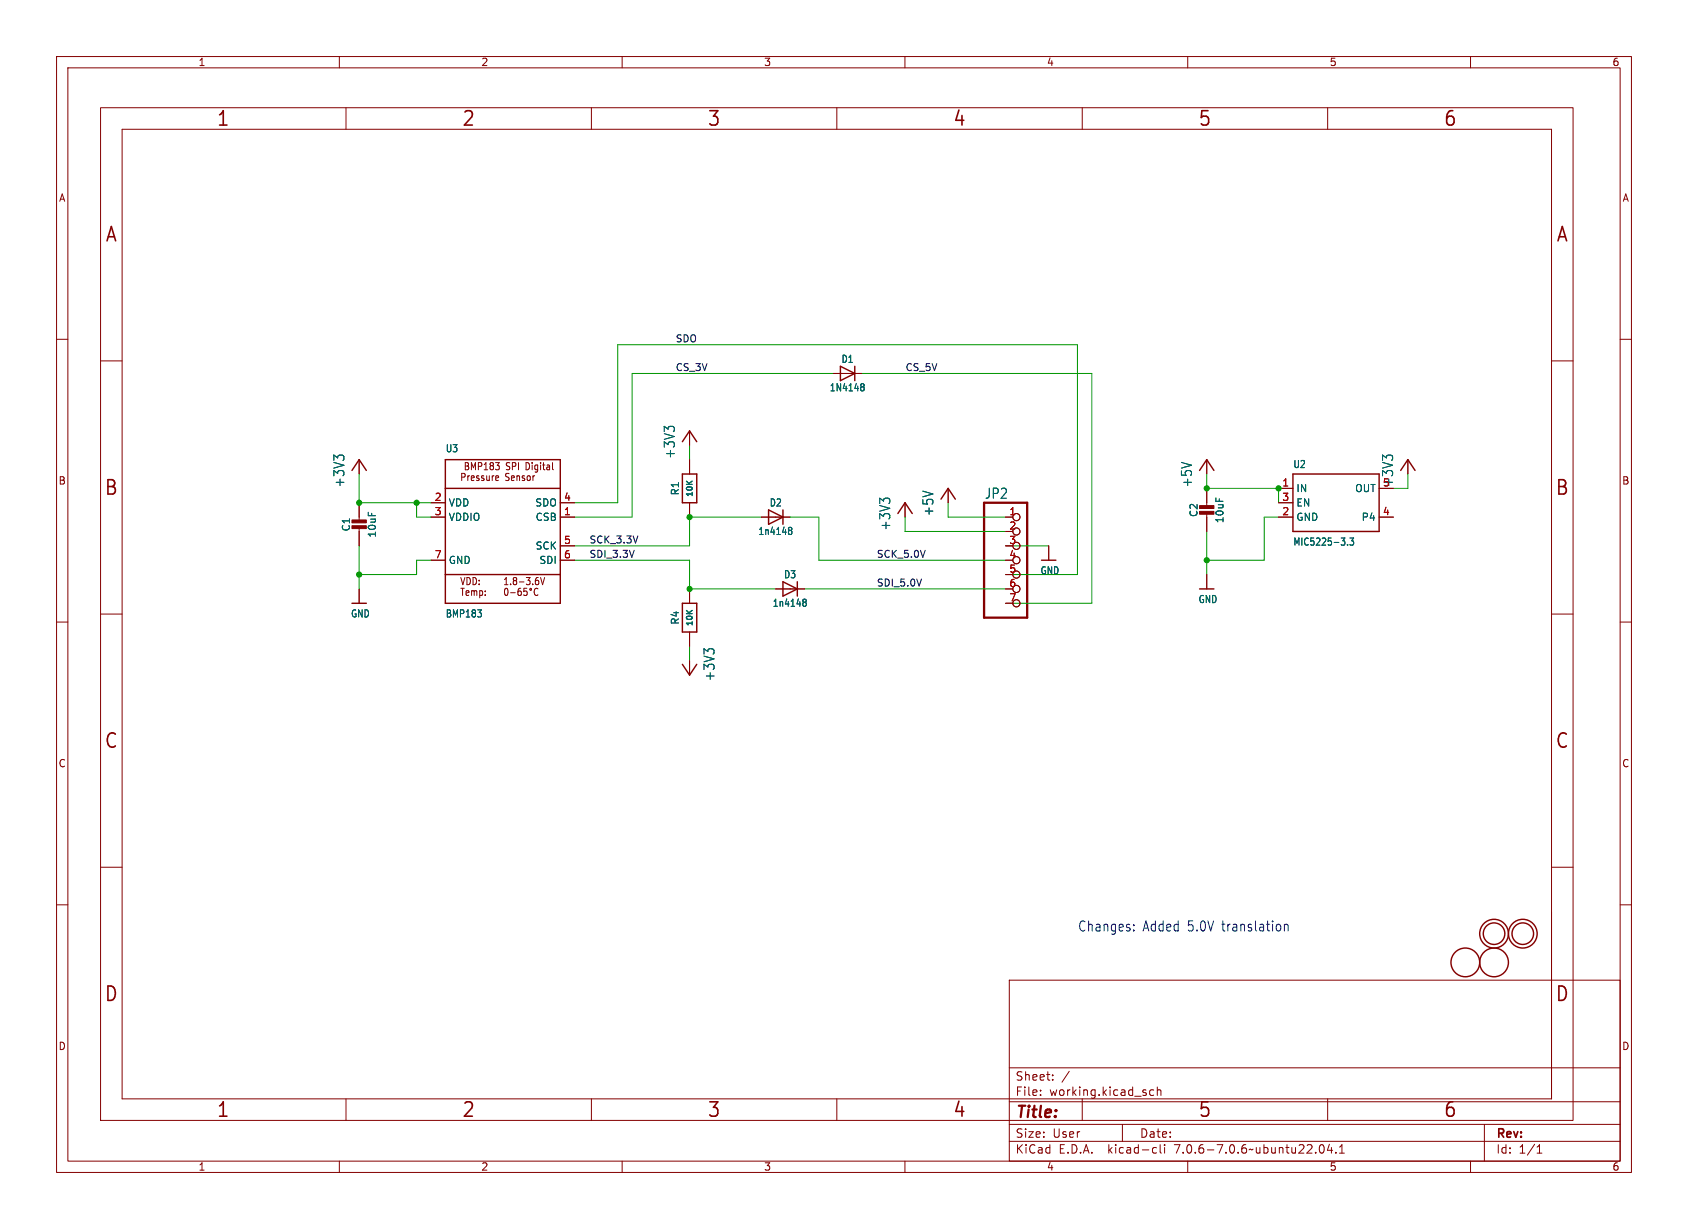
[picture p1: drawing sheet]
(kicad_sch (version 20230121) (generator eeschema)

 (paper "User" 298.45 217.322)

 (lib_symbols
  (symbol "working-eagle-import:+3V3" (power) (in_bom yes) (on_board yes)
   (property "Reference" "#+3V3" (at 0 0 0) (effects (font (size 1.27 1.27)) hide))
   (property "Value" "+3V3" (at -2.54 -5.08 90) (effects (font (size 1.778 1.5113)) (justify left bottom)))
   (property "Footprint" "" (at 0 0 0) (effects (font (size 1.27 1.27)) hide))
   (property "Datasheet" "" (at 0 0 0) (effects (font (size 1.27 1.27)) hide))
   (property "ki_locked" "" (at 0 0 0) (effects (font (size 1.27 1.27))))
   (symbol "+3V3_1_0"
    (polyline (pts (xy 0 0) (xy -1.27 -1.905)) (stroke (width 0.254) (type solid)) (fill (type none)))
    (polyline (pts (xy 1.27 -1.905) (xy 0 0)) (stroke (width 0.254) (type solid)) (fill (type none)))
    (pin power_in line (at 0 -2.54 90) (length 2.54) (name "+3V3" (effects (font (size 0 0)))) (number "1" (effects (font (size 0 0)))))))
  (symbol "working-eagle-import:+5V" (power) (in_bom yes) (on_board yes)
   (property "Reference" "#P+" (at 0 0 0) (effects (font (size 1.27 1.27)) hide))
   (property "Value" "+5V" (at -2.54 -5.08 90) (effects (font (size 1.778 1.5113)) (justify left bottom)))
   (property "Footprint" "" (at 0 0 0) (effects (font (size 1.27 1.27)) hide))
   (property "Datasheet" "" (at 0 0 0) (effects (font (size 1.27 1.27)) hide))
   (property "ki_locked" "" (at 0 0 0) (effects (font (size 1.27 1.27))))
   (symbol "+5V_1_0"
    (polyline (pts (xy 0 0) (xy -1.27 -1.905)) (stroke (width 0.254) (type solid)) (fill (type none)))
    (polyline (pts (xy 1.27 -1.905) (xy 0 0)) (stroke (width 0.254) (type solid)) (fill (type none)))
    (pin power_in line (at 0 -2.54 90) (length 2.54) (name "+5V" (effects (font (size 0 0)))) (number "1" (effects (font (size 0 0)))))))
  (symbol "working-eagle-import:BMP183" (in_bom yes) (on_board yes)
   (property "Reference" "IC" (at -10.16 13.97 0) (effects (font (size 1.27 1.0795)) (justify left bottom)))
   (property "Value" "" (at -10.16 -15.24 0) (effects (font (size 1.27 1.0795)) (justify left bottom)))
   (property "Footprint" "working:BMP18X_EXTENDED" (at 0 0 0) (effects (font (size 1.27 1.27)) hide))
   (property "Datasheet" "" (at 0 0 0) (effects (font (size 1.27 1.27)) hide))
   (property "ki_locked" "" (at 0 0 0) (effects (font (size 1.27 1.27))))
   (symbol "BMP183_1_0"
    (polyline (pts (xy -10.16 -7.62) (xy -10.16 -12.7)) (stroke (width 0.254) (type solid)) (fill (type none)))
    (polyline (pts (xy -10.16 -7.62) (xy -10.16 7.62)) (stroke (width 0.254) (type solid)) (fill (type none)))
    (polyline (pts (xy -10.16 7.62) (xy 10.16 7.62)) (stroke (width 0.254) (type solid)) (fill (type none)))
    (polyline (pts (xy -10.16 12.7) (xy -10.16 7.62)) (stroke (width 0.254) (type solid)) (fill (type none)))
    (polyline (pts (xy -10.16 12.7) (xy 10.16 12.7)) (stroke (width 0.254) (type solid)) (fill (type none)))
    (polyline (pts (xy 10.16 -12.7) (xy -10.16 -12.7)) (stroke (width 0.254) (type solid)) (fill (type none)))
    (polyline (pts (xy 10.16 -7.62) (xy -10.16 -7.62)) (stroke (width 0.254) (type solid)) (fill (type none)))
    (polyline (pts (xy 10.16 -7.62) (xy 10.16 -12.7)) (stroke (width 0.254) (type solid)) (fill (type none)))
    (polyline (pts (xy 10.16 7.62) (xy 10.16 -7.62)) (stroke (width 0.254) (type solid)) (fill (type none)))
    (polyline (pts (xy 10.16 12.7) (xy 10.16 7.62)) (stroke (width 0.254) (type solid)) (fill (type none)))
    (text "0-65°C" (at 0 -11.43 0) (effects (font (size 1.27 1.0795)) (justify left bottom)))
    (text "1.8-3.6V" (at 0 -9.525 0) (effects (font (size 1.27 1.0795)) (justify left bottom)))
    (text "BMP183 SPI Digital" (at -6.985 10.795 0) (effects (font (size 1.27 1.0795)) (justify left bottom)))
    (text "Pressure Sensor" (at -7.62 8.89 0) (effects (font (size 1.27 1.0795)) (justify left bottom)))
    (text "Temp:" (at -7.62 -11.43 0) (effects (font (size 1.27 1.0795)) (justify left bottom)))
    (text "VDD:" (at -7.62 -9.525 0) (effects (font (size 1.27 1.0795)) (justify left bottom)))
    (pin input line (at 12.7 2.54 180) (length 2.54) (name "CSB" (effects (font (size 1.27 1.27)))) (number "1" (effects (font (size 1.27 1.27)))))
    (pin power_in line (at -12.7 5.08 0) (length 2.54) (name "VDD" (effects (font (size 1.27 1.27)))) (number "2" (effects (font (size 1.27 1.27)))))
    (pin power_in line (at -12.7 2.54 0) (length 2.54) (name "VDDIO" (effects (font (size 1.27 1.27)))) (number "3" (effects (font (size 1.27 1.27)))))
    (pin output line (at 12.7 5.08 180) (length 2.54) (name "SDO" (effects (font (size 1.27 1.27)))) (number "4" (effects (font (size 1.27 1.27)))))
    (pin input line (at 12.7 -2.54 180) (length 2.54) (name "SCK" (effects (font (size 1.27 1.27)))) (number "5" (effects (font (size 1.27 1.27)))))
    (pin input line (at 12.7 -5.08 180) (length 2.54) (name "SDI" (effects (font (size 1.27 1.27)))) (number "6" (effects (font (size 1.27 1.27)))))
    (pin power_in line (at -12.7 -5.08 0) (length 2.54) (name "GND" (effects (font (size 1.27 1.27)))) (number "7" (effects (font (size 1.27 1.27)))))))
  (symbol "working-eagle-import:CAP_CERAMIC0805-NOOUTLINE" (in_bom yes) (on_board yes)
   (property "Reference" "C" (at -2.29 1.25 90) (effects (font (size 1.27 1.27))))
   (property "Value" "" (at 2.3 1.25 90) (effects (font (size 1.27 1.27))))
   (property "Footprint" "working:0805-NO" (at 0 0 0) (effects (font (size 1.27 1.27)) hide))
   (property "Datasheet" "" (at 0 0 0) (effects (font (size 1.27 1.27)) hide))
   (property "ki_locked" "" (at 0 0 0) (effects (font (size 1.27 1.27))))
   (symbol "CAP_CERAMIC0805-NOOUTLINE_1_0"
    (rectangle (start -1.27 0.508) (end 1.27 1.016) (stroke (width 0) (type default)) (fill (type outline)))
    (rectangle (start -1.27 1.524) (end 1.27 2.032) (stroke (width 0) (type default)) (fill (type outline)))
    (polyline (pts (xy 0 0.762) (xy 0 0)) (stroke (width 0.1524) (type solid)) (fill (type none)))
    (polyline (pts (xy 0 2.54) (xy 0 1.778)) (stroke (width 0.1524) (type solid)) (fill (type none)))
    (pin passive line (at 0 5.08 270) (length 2.54) (name "1" (effects (font (size 0 0)))) (number "1" (effects (font (size 0 0)))))
    (pin passive line (at 0 -2.54 90) (length 2.54) (name "2" (effects (font (size 0 0)))) (number "2" (effects (font (size 0 0)))))))
  (symbol "working-eagle-import:DIODESOD-323" (in_bom yes) (on_board yes)
   (property "Reference" "D" (at 0 2.54 0) (effects (font (size 1.27 1.0795))))
   (property "Value" "" (at 0 -2.5 0) (effects (font (size 1.27 1.0795))))
   (property "Footprint" "working:SOD-323" (at 0 0 0) (effects (font (size 1.27 1.27)) hide))
   (property "Datasheet" "" (at 0 0 0) (effects (font (size 1.27 1.27)) hide))
   (property "ki_locked" "" (at 0 0 0) (effects (font (size 1.27 1.27))))
   (symbol "DIODESOD-323_1_0"
    (polyline (pts (xy -1.27 -1.27) (xy 1.27 0)) (stroke (width 0.254) (type solid)) (fill (type none)))
    (polyline (pts (xy -1.27 1.27) (xy -1.27 -1.27)) (stroke (width 0.254) (type solid)) (fill (type none)))
    (polyline (pts (xy 1.27 0) (xy -1.27 1.27)) (stroke (width 0.254) (type solid)) (fill (type none)))
    (polyline (pts (xy 1.27 0) (xy 1.27 -1.27)) (stroke (width 0.254) (type solid)) (fill (type none)))
    (polyline (pts (xy 1.27 1.27) (xy 1.27 0)) (stroke (width 0.254) (type solid)) (fill (type none)))
    (pin passive line (at -2.54 0 0) (length 2.54) (name "A" (effects (font (size 0 0)))) (number "A" (effects (font (size 0 0)))))
    (pin passive line (at 2.54 0 180) (length 2.54) (name "C" (effects (font (size 0 0)))) (number "C" (effects (font (size 0 0)))))))
  (symbol "working-eagle-import:FIDUCIAL" (in_bom yes) (on_board yes)
   (property "Reference" "" (at 0 0 0) (effects (font (size 1.27 1.27)) hide))
   (property "Value" "" (at 0 0 0) (effects (font (size 1.27 1.27)) hide))
   (property "Footprint" "working:FIDUCIAL_1MM" (at 0 0 0) (effects (font (size 1.27 1.27)) hide))
   (property "Datasheet" "" (at 0 0 0) (effects (font (size 1.27 1.27)) hide))
   (property "ki_locked" "" (at 0 0 0) (effects (font (size 1.27 1.27))))
   (symbol "FIDUCIAL_1_0"
    (circle (center 0 0) (radius 2.54) (stroke (width 0.254) (type solid)) (fill (type none)))))
  (symbol "working-eagle-import:FRAME_A4" (in_bom yes) (on_board yes)
   (property "Reference" "#FRAME" (at 0 0 0) (effects (font (size 1.27 1.27)) hide))
   (property "Value" "" (at 0 0 0) (effects (font (size 1.27 1.27)) hide))
   (property "Footprint" "" (at 0 0 0) (effects (font (size 1.27 1.27)) hide))
   (property "Datasheet" "" (at 0 0 0) (effects (font (size 1.27 1.27)) hide))
   (property "ki_locked" "" (at 0 0 0) (effects (font (size 1.27 1.27))))
   (symbol "FRAME_A4_1_0"
    (polyline (pts (xy 0 44.7675) (xy 3.81 44.7675)) (stroke (width 0) (type default)) (fill (type none)))
    (polyline (pts (xy 0 89.535) (xy 3.81 89.535)) (stroke (width 0) (type default)) (fill (type none)))
    (polyline (pts (xy 0 134.3025) (xy 3.81 134.3025)) (stroke (width 0) (type default)) (fill (type none)))
    (polyline (pts (xy 3.81 3.81) (xy 3.81 175.26)) (stroke (width 0) (type default)) (fill (type none)))
    (polyline (pts (xy 43.3917 0) (xy 43.3917 3.81)) (stroke (width 0) (type default)) (fill (type none)))
    (polyline (pts (xy 43.3917 175.26) (xy 43.3917 179.07)) (stroke (width 0) (type default)) (fill (type none)))
    (polyline (pts (xy 86.7833 0) (xy 86.7833 3.81)) (stroke (width 0) (type default)) (fill (type none)))
    (polyline (pts (xy 86.7833 175.26) (xy 86.7833 179.07)) (stroke (width 0) (type default)) (fill (type none)))
    (polyline (pts (xy 130.175 0) (xy 130.175 3.81)) (stroke (width 0) (type default)) (fill (type none)))
    (polyline (pts (xy 130.175 175.26) (xy 130.175 179.07)) (stroke (width 0) (type default)) (fill (type none)))
    (polyline (pts (xy 173.5667 0) (xy 173.5667 3.81)) (stroke (width 0) (type default)) (fill (type none)))
    (polyline (pts (xy 173.5667 175.26) (xy 173.5667 179.07)) (stroke (width 0) (type default)) (fill (type none)))
    (polyline (pts (xy 216.9583 0) (xy 216.9583 3.81)) (stroke (width 0) (type default)) (fill (type none)))
    (polyline (pts (xy 216.9583 175.26) (xy 216.9583 179.07)) (stroke (width 0) (type default)) (fill (type none)))
    (polyline (pts (xy 256.54 3.81) (xy 3.81 3.81)) (stroke (width 0) (type default)) (fill (type none)))
    (polyline (pts (xy 256.54 3.81) (xy 256.54 8.89)) (stroke (width 0.1016) (type solid)) (fill (type none)))
    (polyline (pts (xy 256.54 3.81) (xy 256.54 175.26)) (stroke (width 0) (type default)) (fill (type none)))
    (polyline (pts (xy 256.54 8.89) (xy 256.54 13.97)) (stroke (width 0.1016) (type solid)) (fill (type none)))
    (polyline (pts (xy 256.54 13.97) (xy 256.54 19.05)) (stroke (width 0.1016) (type solid)) (fill (type none)))
    (polyline (pts (xy 256.54 19.05) (xy 256.54 36.83)) (stroke (width 0.1016) (type solid)) (fill (type none)))
    (polyline (pts (xy 256.54 44.7675) (xy 260.35 44.7675)) (stroke (width 0) (type default)) (fill (type none)))
    (polyline (pts (xy 256.54 89.535) (xy 260.35 89.535)) (stroke (width 0) (type default)) (fill (type none)))
    (polyline (pts (xy 256.54 134.3025) (xy 260.35 134.3025)) (stroke (width 0) (type default)) (fill (type none)))
    (polyline (pts (xy 256.54 175.26) (xy 3.81 175.26)) (stroke (width 0) (type default)) (fill (type none)))
    (polyline (pts (xy 0 0) (xy 260.35 0) (xy 260.35 179.07) (xy 0 179.07) (xy 0 0)) (stroke (width 0) (type default)) (fill (type none)))
    (text "1" (at 21.6958 1.905 0) (effects (font (size 2.54 2.286))))
    (text "1" (at 21.6958 177.165 0) (effects (font (size 2.54 2.286))))
    (text "2" (at 65.0875 1.905 0) (effects (font (size 2.54 2.286))))
    (text "2" (at 65.0875 177.165 0) (effects (font (size 2.54 2.286))))
    (text "3" (at 108.4792 1.905 0) (effects (font (size 2.54 2.286))))
    (text "3" (at 108.4792 177.165 0) (effects (font (size 2.54 2.286))))
    (text "4" (at 151.8708 1.905 0) (effects (font (size 2.54 2.286))))
    (text "4" (at 151.8708 177.165 0) (effects (font (size 2.54 2.286))))
    (text "5" (at 195.2625 1.905 0) (effects (font (size 2.54 2.286))))
    (text "5" (at 195.2625 177.165 0) (effects (font (size 2.54 2.286))))
    (text "6" (at 238.6542 1.905 0) (effects (font (size 2.54 2.286))))
    (text "6" (at 238.6542 177.165 0) (effects (font (size 2.54 2.286))))
    (text "A" (at 1.905 156.6863 0) (effects (font (size 2.54 2.286))))
    (text "A" (at 258.445 156.6863 0) (effects (font (size 2.54 2.286))))
    (text "B" (at 1.905 111.9188 0) (effects (font (size 2.54 2.286))))
    (text "B" (at 258.445 111.9188 0) (effects (font (size 2.54 2.286))))
    (text "C" (at 1.905 67.1513 0) (effects (font (size 2.54 2.286))))
    (text "C" (at 258.445 67.1513 0) (effects (font (size 2.54 2.286))))
    (text "D" (at 1.905 22.3838 0) (effects (font (size 2.54 2.286))))
    (text "D" (at 258.445 22.3838 0) (effects (font (size 2.54 2.286)))))
   (symbol "FRAME_A4_2_0"
    (polyline (pts (xy 1.27 -6.35) (xy 1.27 0)) (stroke (width 0.1016) (type solid)) (fill (type none)))
    (polyline (pts (xy 1.27 0) (xy 82.55 0)) (stroke (width 0.1016) (type solid)) (fill (type none)))
    (polyline (pts (xy 82.55 -6.35) (xy 1.27 -6.35)) (stroke (width 0.1016) (type solid)) (fill (type none)))
    (polyline (pts (xy 82.55 0) (xy 82.55 -6.35)) (stroke (width 0.1016) (type solid)) (fill (type none)))
    (text "PART OR WHOLE IS STRICTLY PROHIBITED WITHOUT WRITTEN PERMISSION!" (at 3.81 -5.08 0) (effects (font (size 1.27 1.0795)) (justify left bottom)))
    (text "PROPRIETARY" (at 3.81 -10.16 0) (effects (font (size 2.54 2.159) (thickness 0.4318) bold) (justify left bottom)))
    (text "THIS DRAWING CONTAINS CONFIDENTIAL INFORMATION. ANY REPRODUCTION IN" (at 3.81 -2.794 0) (effects (font (size 1.27 1.0795)) (justify left bottom))))
   (symbol "FRAME_A4_3_0"
    (polyline (pts (xy 0 1.27) (xy 20.32 1.27)) (stroke (width 0.6096) (type solid)) (fill (type none)))
    (polyline (pts (xy 0 10.16) (xy 0 1.27)) (stroke (width 0.6096) (type solid)) (fill (type none)))
    (polyline (pts (xy 0 10.16) (xy 20.32 10.16)) (stroke (width 0.3048) (type solid)) (fill (type none)))
    (polyline (pts (xy 0 19.05) (xy 0 10.16)) (stroke (width 0.6096) (type solid)) (fill (type none)))
    (polyline (pts (xy 0 19.05) (xy 20.32 19.05)) (stroke (width 0.3048) (type solid)) (fill (type none)))
    (polyline (pts (xy 0 27.94) (xy 0 19.05)) (stroke (width 0.6096) (type solid)) (fill (type none)))
    (polyline (pts (xy 0 27.94) (xy 20.32 27.94)) (stroke (width 0.3048) (type solid)) (fill (type none)))
    (polyline (pts (xy 0 34.29) (xy 0 27.94)) (stroke (width 0.6096) (type solid)) (fill (type none)))
    (polyline (pts (xy 20.32 1.27) (xy 20.32 6.35)) (stroke (width 0.3048) (type solid)) (fill (type none)))
    (polyline (pts (xy 20.32 1.27) (xy 95.885 1.27)) (stroke (width 0.6096) (type solid)) (fill (type none)))
    (polyline (pts (xy 20.32 6.35) (xy 20.32 10.16)) (stroke (width 0.3048) (type solid)) (fill (type none)))
    (polyline (pts (xy 20.32 6.35) (xy 88.9 6.35)) (stroke (width 0.3048) (type solid)) (fill (type none)))
    (polyline (pts (xy 20.32 10.16) (xy 20.32 19.05)) (stroke (width 0.3048) (type solid)) (fill (type none)))
    (polyline (pts (xy 20.32 16.51) (xy 20.32 19.05)) (stroke (width 0.3048) (type solid)) (fill (type none)))
    (polyline (pts (xy 20.32 19.05) (xy 20.32 27.94)) (stroke (width 0.3048) (type solid)) (fill (type none)))
    (polyline (pts (xy 20.32 27.94) (xy 20.32 34.29)) (stroke (width 0.3048) (type solid)) (fill (type none)))
    (polyline (pts (xy 20.32 27.94) (xy 65.0875 27.94)) (stroke (width 0.3048) (type solid)) (fill (type none)))
    (polyline (pts (xy 20.32 34.29) (xy 0 34.29)) (stroke (width 0.6096) (type solid)) (fill (type none)))
    (polyline (pts (xy 65.0875 27.94) (xy 106.045 27.94)) (stroke (width 0.3048) (type solid)) (fill (type none)))
    (polyline (pts (xy 65.0875 34.29) (xy 20.32 34.29)) (stroke (width 0.6096) (type solid)) (fill (type none)))
    (polyline (pts (xy 88.9 6.35) (xy 95.885 6.35)) (stroke (width 0.3048) (type solid)) (fill (type none)))
    (polyline (pts (xy 88.9 16.51) (xy 20.32 16.51)) (stroke (width 0.3048) (type solid)) (fill (type none)))
    (polyline (pts (xy 88.9 16.51) (xy 88.9 6.35)) (stroke (width 0.3048) (type solid)) (fill (type none)))
    (polyline (pts (xy 95.885 1.27) (xy 121.92 1.27)) (stroke (width 0.6096) (type solid)) (fill (type none)))
    (polyline (pts (xy 95.885 6.35) (xy 95.885 1.27)) (stroke (width 0.3048) (type solid)) (fill (type none)))
    (polyline (pts (xy 95.885 6.35) (xy 121.92 6.35)) (stroke (width 0.3048) (type solid)) (fill (type none)))
    (polyline (pts (xy 101.6 13.0175) (xy 102.5525 13.0175)) (stroke (width 0.254) (type solid)) (fill (type none)))
    (polyline (pts (xy 106.045 27.94) (xy 106.045 34.29)) (stroke (width 0.3048) (type solid)) (fill (type none)))
    (polyline (pts (xy 106.045 27.94) (xy 110.49 27.94)) (stroke (width 0.3048) (type solid)) (fill (type none)))
    (polyline (pts (xy 106.045 34.29) (xy 65.0875 34.29)) (stroke (width 0.6096) (type solid)) (fill (type none)))
    (polyline (pts (xy 110.49 16.51) (xy 88.9 16.51)) (stroke (width 0.3048) (type solid)) (fill (type none)))
    (polyline (pts (xy 110.49 27.94) (xy 110.49 16.51)) (stroke (width 0.3048) (type solid)) (fill (type none)))
    (polyline (pts (xy 110.49 27.94) (xy 113.03 27.94)) (stroke (width 0.3048) (type solid)) (fill (type none)))
    (polyline (pts (xy 113.03 27.94) (xy 121.92 27.94)) (stroke (width 0.3048) (type solid)) (fill (type none)))
    (polyline (pts (xy 113.03 34.29) (xy 106.045 34.29)) (stroke (width 0.6096) (type solid)) (fill (type none)))
    (polyline (pts (xy 121.92 6.35) (xy 121.92 1.27)) (stroke (width 0.6096) (type solid)) (fill (type none)))
    (polyline (pts (xy 121.92 16.51) (xy 110.49 16.51)) (stroke (width 0.3048) (type solid)) (fill (type none)))
    (polyline (pts (xy 121.92 16.51) (xy 121.92 6.35)) (stroke (width 0.6096) (type solid)) (fill (type none)))
    (polyline (pts (xy 121.92 27.94) (xy 121.92 16.51)) (stroke (width 0.6096) (type solid)) (fill (type none)))
    (polyline (pts (xy 121.92 34.29) (xy 113.03 34.29)) (stroke (width 0.6096) (type solid)) (fill (type none)))
    (polyline (pts (xy 121.92 34.29) (xy 121.92 27.94)) (stroke (width 0.6096) (type solid)) (fill (type none)))
    (circle (center 109.5375 31.115) (radius 1.4199) (stroke (width 0.254) (type solid)) (fill (type none)))
    (text "${#}/${##}" (at 109.22 2.54 0) (effects (font (size 2.54 2.54)) (justify left bottom)))
    (text "${CHECKED}" (at 2.54 11.43 0) (effects (font (size 1.778 1.5113)) (justify left bottom)))
    (text "${COMPANY}" (at 23.6538 29.3687 0) (effects (font (size 3.175 2.6987) (thickness 0.5397) bold) (justify left bottom)))
    (text "${CURRENT_DATE}" (at 33.02 8.89 0) (effects (font (size 2.54 2.159)) (justify left bottom)))
    (text "${DATE}" (at 2.54 2.54 0) (effects (font (size 1.778 1.5113)) (justify left bottom)))
    (text "${DRAWN}" (at 2.54 20.32 0) (effects (font (size 1.778 1.5113)) (justify left bottom)))
    (text "${DRGNO}" (at 91.44 8.89 0) (effects (font (size 2.1844 1.8567)) (justify left bottom)))
    (text "${PROJECTNAME}" (at 33.3375 2.54 0) (effects (font (size 2.54 2.159)) (justify left bottom)))
    (text "${REV}" (at 114.3 18.415 0) (effects (font (size 3.81 3.2385)) (justify left bottom)))
    (text "2013" (at 112.7125 30.1625 0) (effects (font (size 1.778 1.5113)) (justify left bottom)))
    (text "C" (at 109.0612 30.48 0) (effects (font (size 1.27 1.0795)) (justify left bottom)))
    (text "CHECKED" (at 1.27 15.875 0) (effects (font (size 1.778 1.5113)) (justify left bottom)))
    (text "DATE" (at 1.27 6.985 0) (effects (font (size 1.778 1.5113)) (justify left bottom)))
    (text "DATE" (at 21.59 12.7 0) (effects (font (size 2.54 2.54)) (justify left bottom)))
    (text "DRAWN" (at 1.27 24.765 0) (effects (font (size 1.778 1.5113)) (justify left bottom)))
    (text "DRG" (at 90.17 12.7 0) (effects (font (size 2.54 2.54)) (justify left bottom)))
    (text "FILE:" (at 21.59 2.54 0) (effects (font (size 2.54 2.54)) (justify left bottom)))
    (text "ISSUE" (at 5.3975 30.1625 0) (effects (font (size 1.9304 1.6408)) (justify left bottom)))
    (text "N" (at 98.7425 12.7 0) (effects (font (size 2.54 2.54)) (justify left bottom)))
    (text "o" (at 101.2825 13.6525 0) (effects (font (size 2.1844 1.8567)) (justify left bottom)))
    (text "PAGE:" (at 97.155 2.54 0) (effects (font (size 2.54 2.54)) (justify left bottom)))
    (text "REV" (at 112.7125 24.13 0) (effects (font (size 2.54 2.54)) (justify left bottom)))
    (text "TITLE" (at 21.59 24.13 0) (effects (font (size 2.54 2.54)) (justify left bottom)))))
  (symbol "working-eagle-import:GND" (power) (in_bom yes) (on_board yes)
   (property "Reference" "" (at 0 0 0) (effects (font (size 1.27 1.27)) hide))
   (property "Value" "GND" (at -1.524 -2.54 0) (effects (font (size 1.27 1.0795)) (justify left bottom)))
   (property "Footprint" "" (at 0 0 0) (effects (font (size 1.27 1.27)) hide))
   (property "Datasheet" "" (at 0 0 0) (effects (font (size 1.27 1.27)) hide))
   (property "ki_locked" "" (at 0 0 0) (effects (font (size 1.27 1.27))))
   (symbol "GND_1_0"
    (polyline (pts (xy -1.27 0) (xy 1.27 0)) (stroke (width 0.254) (type solid)) (fill (type none)))
    (pin power_in line (at 0 2.54 270) (length 2.54) (name "GND" (effects (font (size 0 0)))) (number "1" (effects (font (size 0 0)))))))
  (symbol "working-eagle-import:HEADER-1X770MIL" (in_bom yes) (on_board yes)
   (property "Reference" "JP" (at -6.35 10.795 0) (effects (font (size 1.778 1.5113)) (justify left bottom)))
   (property "Value" "" (at -6.35 -12.7 0) (effects (font (size 1.778 1.5113)) (justify left bottom)))
   (property "Footprint" "working:1X07_ROUND_70" (at 0 0 0) (effects (font (size 1.27 1.27)) hide))
   (property "Datasheet" "" (at 0 0 0) (effects (font (size 1.27 1.27)) hide))
   (property "ki_locked" "" (at 0 0 0) (effects (font (size 1.27 1.27))))
   (symbol "HEADER-1X770MIL_1_0"
    (polyline (pts (xy -6.35 -10.16) (xy 1.27 -10.16)) (stroke (width 0.4064) (type solid)) (fill (type none)))
    (polyline (pts (xy -6.35 10.16) (xy -6.35 -10.16)) (stroke (width 0.4064) (type solid)) (fill (type none)))
    (polyline (pts (xy 1.27 -10.16) (xy 1.27 10.16)) (stroke (width 0.4064) (type solid)) (fill (type none)))
    (polyline (pts (xy 1.27 10.16) (xy -6.35 10.16)) (stroke (width 0.4064) (type solid)) (fill (type none)))
    (pin passive inverted (at -2.54 7.62 0) (length 2.54) (name "1" (effects (font (size 0 0)))) (number "1" (effects (font (size 1.27 1.27)))))
    (pin passive inverted (at -2.54 5.08 0) (length 2.54) (name "2" (effects (font (size 0 0)))) (number "2" (effects (font (size 1.27 1.27)))))
    (pin passive inverted (at -2.54 2.54 0) (length 2.54) (name "3" (effects (font (size 0 0)))) (number "3" (effects (font (size 1.27 1.27)))))
    (pin passive inverted (at -2.54 0 0) (length 2.54) (name "4" (effects (font (size 0 0)))) (number "4" (effects (font (size 1.27 1.27)))))
    (pin passive inverted (at -2.54 -2.54 0) (length 2.54) (name "5" (effects (font (size 0 0)))) (number "5" (effects (font (size 1.27 1.27)))))
    (pin passive inverted (at -2.54 -5.08 0) (length 2.54) (name "6" (effects (font (size 0 0)))) (number "6" (effects (font (size 1.27 1.27)))))
    (pin passive inverted (at -2.54 -7.62 0) (length 2.54) (name "7" (effects (font (size 0 0)))) (number "7" (effects (font (size 1.27 1.27)))))))
  (symbol "working-eagle-import:MOUNTINGHOLE2.0" (in_bom yes) (on_board yes)
   (property "Reference" "" (at 0 0 0) (effects (font (size 1.27 1.27)) hide))
   (property "Value" "" (at 0 0 0) (effects (font (size 1.27 1.27)) hide))
   (property "Footprint" "working:MOUNTINGHOLE_2.0_PLATED" (at 0 0 0) (effects (font (size 1.27 1.27)) hide))
   (property "Datasheet" "" (at 0 0 0) (effects (font (size 1.27 1.27)) hide))
   (property "ki_locked" "" (at 0 0 0) (effects (font (size 1.27 1.27))))
   (symbol "MOUNTINGHOLE2.0_1_0"
    (circle (center 0 0) (radius 1.905) (stroke (width 0.254) (type solid)) (fill (type none)))
    (circle (center 0 0) (radius 2.54) (stroke (width 0.254) (type solid)) (fill (type none)))))
  (symbol "working-eagle-import:RESISTOR0805_NOOUTLINE" (in_bom yes) (on_board yes)
   (property "Reference" "R" (at 0 2.54 0) (effects (font (size 1.27 1.27))))
   (property "Value" "" (at 0 0 0) (effects (font (size 1.016 1.016) bold)))
   (property "Footprint" "working:0805-NO" (at 0 0 0) (effects (font (size 1.27 1.27)) hide))
   (property "Datasheet" "" (at 0 0 0) (effects (font (size 1.27 1.27)) hide))
   (property "ki_locked" "" (at 0 0 0) (effects (font (size 1.27 1.27))))
   (symbol "RESISTOR0805_NOOUTLINE_1_0"
    (polyline (pts (xy -2.54 -1.27) (xy -2.54 1.27)) (stroke (width 0.254) (type solid)) (fill (type none)))
    (polyline (pts (xy -2.54 1.27) (xy 2.54 1.27)) (stroke (width 0.254) (type solid)) (fill (type none)))
    (polyline (pts (xy 2.54 -1.27) (xy -2.54 -1.27)) (stroke (width 0.254) (type solid)) (fill (type none)))
    (polyline (pts (xy 2.54 1.27) (xy 2.54 -1.27)) (stroke (width 0.254) (type solid)) (fill (type none)))
    (pin passive line (at -5.08 0 0) (length 2.54) (name "1" (effects (font (size 0 0)))) (number "1" (effects (font (size 0 0)))))
    (pin passive line (at 5.08 0 180) (length 2.54) (name "2" (effects (font (size 0 0)))) (number "2" (effects (font (size 0 0)))))))
  (symbol "working-eagle-import:VREG_SOT23-5" (in_bom yes) (on_board yes)
   (property "Reference" "U" (at -7.62 6.096 0) (effects (font (size 1.27 1.0795)) (justify left bottom)))
   (property "Value" "" (at -7.62 -7.62 0) (effects (font (size 1.27 1.0795)) (justify left bottom)))
   (property "Footprint" "working:SOT23-5" (at 0 0 0) (effects (font (size 1.27 1.27)) hide))
   (property "Datasheet" "" (at 0 0 0) (effects (font (size 1.27 1.27)) hide))
   (property "ki_locked" "" (at 0 0 0) (effects (font (size 1.27 1.27))))
   (symbol "VREG_SOT23-5_1_0"
    (polyline (pts (xy -7.62 -5.08) (xy -7.62 5.08)) (stroke (width 0.254) (type solid)) (fill (type none)))
    (polyline (pts (xy -7.62 5.08) (xy 7.62 5.08)) (stroke (width 0.254) (type solid)) (fill (type none)))
    (polyline (pts (xy 7.62 -5.08) (xy -7.62 -5.08)) (stroke (width 0.254) (type solid)) (fill (type none)))
    (polyline (pts (xy 7.62 5.08) (xy 7.62 -5.08)) (stroke (width 0.254) (type solid)) (fill (type none)))
    (pin power_in line (at -10.16 2.54 0) (length 2.54) (name "IN" (effects (font (size 1.27 1.27)))) (number "1" (effects (font (size 1.27 1.27)))))
    (pin power_in line (at -10.16 -2.54 0) (length 2.54) (name "GND" (effects (font (size 1.27 1.27)))) (number "2" (effects (font (size 1.27 1.27)))))
    (pin input line (at -10.16 0 0) (length 2.54) (name "EN" (effects (font (size 1.27 1.27)))) (number "3" (effects (font (size 1.27 1.27)))))
    (pin bidirectional line (at 10.16 -2.54 180) (length 2.54) (name "P4" (effects (font (size 1.27 1.27)))) (number "4" (effects (font (size 1.27 1.27)))))
    (pin power_in line (at 10.16 2.54 180) (length 2.54) (name "OUT" (effects (font (size 1.27 1.27)))) (number "5" (effects (font (size 1.27 1.27))))))))

 (junction (at 213.36 99.06) (diameter 0) (color 0 0 0 0))
 (junction (at 63.5 88.9) (diameter 0) (color 0 0 0 0))
 (junction (at 73.66 88.9) (diameter 0) (color 0 0 0 0))
 (junction (at 121.92 104.14) (diameter 0) (color 0 0 0 0))
 (junction (at 226.06 86.36) (diameter 0) (color 0 0 0 0))
 (junction (at 121.92 91.44) (diameter 0) (color 0 0 0 0))
 (junction (at 213.36 86.36) (diameter 0) (color 0 0 0 0))
 (junction (at 63.5 101.6) (diameter 0) (color 0 0 0 0))

 (wire (pts (xy 73.66 88.9) (xy 63.5 88.9)) (stroke (width 0.1524) (type solid)))
 (wire (pts (xy 121.92 78.74) (xy 121.92 81.28)) (stroke (width 0.1524) (type solid)))
 (wire (pts (xy 111.76 91.44) (xy 111.76 66.04)) (stroke (width 0.1524) (type solid)))
 (wire (pts (xy 101.6 99.06) (xy 121.92 99.06)) (stroke (width 0.1524) (type solid)))
 (wire (pts (xy 63.5 101.6) (xy 63.5 104.14)) (stroke (width 0.1524) (type solid)))
 (wire (pts (xy 121.92 104.14) (xy 121.92 99.06)) (stroke (width 0.1524) (type solid)))
 (wire (pts (xy 73.66 91.44) (xy 73.66 88.9)) (stroke (width 0.1524) (type solid)))
 (wire (pts (xy 226.06 91.44) (xy 223.52 91.44)) (stroke (width 0.1524) (type solid)))
 (wire (pts (xy 226.06 86.36) (xy 213.36 86.36)) (stroke (width 0.1524) (type solid)))
 (wire (pts (xy 121.92 116.84) (xy 121.92 114.3)) (stroke (width 0.1524) (type solid)))
 (wire (pts (xy 213.36 99.06) (xy 213.36 93.98)) (stroke (width 0.1524) (type solid)))
 (wire (pts (xy 109.22 88.9) (xy 109.22 60.96)) (stroke (width 0.1524) (type solid)))
 (wire (pts (xy 152.4 66.04) (xy 193.04 66.04)) (stroke (width 0.1524) (type solid)))
 (wire (pts (xy 144.78 91.44) (xy 144.78 99.06)) (stroke (width 0.1524) (type solid)))
 (wire (pts (xy 177.8 91.44) (xy 167.64 91.44)) (stroke (width 0.1524) (type solid)))
 (wire (pts (xy 160.02 91.44) (xy 160.02 93.98)) (stroke (width 0.1524) (type solid)))
 (wire (pts (xy 177.8 96.52) (xy 185.42 96.52)) (stroke (width 0.1524) (type solid)))
 (wire (pts (xy 223.52 99.06) (xy 213.36 99.06)) (stroke (width 0.1524) (type solid)))
 (wire (pts (xy 246.38 86.36) (xy 248.92 86.36)) (stroke (width 0.1524) (type solid)))
 (wire (pts (xy 139.7 91.44) (xy 144.78 91.44)) (stroke (width 0.1524) (type solid)))
 (wire (pts (xy 73.66 101.6) (xy 73.66 99.06)) (stroke (width 0.1524) (type solid)))
 (wire (pts (xy 193.04 66.04) (xy 193.04 106.68)) (stroke (width 0.1524) (type solid)))
 (wire (pts (xy 160.02 93.98) (xy 177.8 93.98)) (stroke (width 0.1524) (type solid)))
 (wire (pts (xy 101.6 91.44) (xy 111.76 91.44)) (stroke (width 0.1524) (type solid)))
 (wire (pts (xy 213.36 99.06) (xy 213.36 101.6)) (stroke (width 0.1524) (type solid)))
 (wire (pts (xy 63.5 101.6) (xy 63.5 96.52)) (stroke (width 0.1524) (type solid)))
 (wire (pts (xy 167.64 91.44) (xy 167.64 88.9)) (stroke (width 0.1524) (type solid)))
 (wire (pts (xy 144.78 99.06) (xy 177.8 99.06)) (stroke (width 0.1524) (type solid)))
 (wire (pts (xy 190.5 101.6) (xy 177.8 101.6)) (stroke (width 0.1524) (type solid)))
 (wire (pts (xy 63.5 88.9) (xy 63.5 83.82)) (stroke (width 0.1524) (type solid)))
 (wire (pts (xy 190.5 60.96) (xy 190.5 101.6)) (stroke (width 0.1524) (type solid)))
 (wire (pts (xy 121.92 91.44) (xy 134.62 91.44)) (stroke (width 0.1524) (type solid)))
 (wire (pts (xy 142.24 104.14) (xy 177.8 104.14)) (stroke (width 0.1524) (type solid)))
 (wire (pts (xy 111.76 66.04) (xy 147.32 66.04)) (stroke (width 0.1524) (type solid)))
 (wire (pts (xy 213.36 83.82) (xy 213.36 86.36)) (stroke (width 0.1524) (type solid)))
 (wire (pts (xy 248.92 86.36) (xy 248.92 83.82)) (stroke (width 0.1524) (type solid)))
 (wire (pts (xy 121.92 96.52) (xy 121.92 91.44)) (stroke (width 0.1524) (type solid)))
 (wire (pts (xy 223.52 91.44) (xy 223.52 99.06)) (stroke (width 0.1524) (type solid)))
 (wire (pts (xy 63.5 101.6) (xy 73.66 101.6)) (stroke (width 0.1524) (type solid)))
 (wire (pts (xy 109.22 60.96) (xy 190.5 60.96)) (stroke (width 0.1524) (type solid)))
 (wire (pts (xy 76.2 88.9) (xy 73.66 88.9)) (stroke (width 0.1524) (type solid)))
 (wire (pts (xy 226.06 88.9) (xy 226.06 86.36)) (stroke (width 0.1524) (type solid)))
 (wire (pts (xy 193.04 106.68) (xy 177.8 106.68)) (stroke (width 0.1524) (type solid)))
 (wire (pts (xy 76.2 91.44) (xy 73.66 91.44)) (stroke (width 0.1524) (type solid)))
 (wire (pts (xy 137.16 104.14) (xy 121.92 104.14)) (stroke (width 0.1524) (type solid)))
 (wire (pts (xy 121.92 96.52) (xy 101.6 96.52)) (stroke (width 0.1524) (type solid)))
 (wire (pts (xy 73.66 99.06) (xy 76.2 99.06)) (stroke (width 0.1524) (type solid)))
 (wire (pts (xy 101.6 88.9) (xy 109.22 88.9)) (stroke (width 0.1524) (type solid)))

 (text "Changes: Added 5.0V translation" (at 190.5 165.1 0) (effects (font (size 1.778 1.5113)) (justify left bottom)))

 (label "CS_3V" (at 119.38 66.04 0) (fields_autoplaced) (effects (font (size 1.2446 1.2446)) (justify left bottom)))
 (label "CS_5V" (at 160.02 66.04 0) (fields_autoplaced) (effects (font (size 1.2446 1.2446)) (justify left bottom)))
 (label "SDI_3.3V" (at 104.14 99.06 0) (fields_autoplaced) (effects (font (size 1.2446 1.2446)) (justify left bottom)))
 (label "SDO" (at 119.38 60.96 0) (fields_autoplaced) (effects (font (size 1.2446 1.2446)) (justify left bottom)))
 (label "SCK_5.0V" (at 154.94 99.06 0) (fields_autoplaced) (effects (font (size 1.2446 1.2446)) (justify left bottom)))
 (label "SDI_5.0V" (at 154.94 104.14 0) (fields_autoplaced) (effects (font (size 1.2446 1.2446)) (justify left bottom)))
 (label "SCK_3.3V" (at 104.14 96.52 0) (fields_autoplaced) (effects (font (size 1.2446 1.2446)) (justify left bottom)))

 (symbol (lib_id "working-eagle-import:+5V") (at 167.64 86.36 0) (unit 1) (in_bom yes) (on_board yes) (dnp no)
  (property "Reference" "#P+2" (at 167.64 86.36 0) (effects (font (size 1.27 1.27)) hide))
  (property "Value" "+5V" (at 165.1 91.44 90) (effects (font (size 1.778 1.5113)) (justify left bottom)))
  (property "Footprint" "" (at 167.64 86.36 0) (effects (font (size 1.27 1.27)) hide))
  (property "Datasheet" "" (at 167.64 86.36 0) (effects (font (size 1.27 1.27)) hide)) (pin "1"))

 (symbol (lib_id "working-eagle-import:FIDUCIAL") (at 259.08 170.18 0) (unit 1) (in_bom yes) (on_board yes) (dnp no)
  (property "Reference" "U$5" (at 259.08 170.18 0) (effects (font (size 1.27 1.27)) hide))
  (property "Value" "FIDUCIAL" (at 259.08 170.18 0) (effects (font (size 1.27 1.27)) hide))
  (property "Footprint" "working:FIDUCIAL_1MM" (at 259.08 170.18 0) (effects (font (size 1.27 1.27)) hide))
  (property "Datasheet" "" (at 259.08 170.18 0) (effects (font (size 1.27 1.27)) hide)))

 (symbol (lib_id "working-eagle-import:FIDUCIAL") (at 264.16 170.18 0) (unit 1) (in_bom yes) (on_board yes) (dnp no)
  (property "Reference" "U$15" (at 264.16 170.18 0) (effects (font (size 1.27 1.27)) hide))
  (property "Value" "FIDUCIAL" (at 264.16 170.18 0) (effects (font (size 1.27 1.27)) hide))
  (property "Footprint" "working:FIDUCIAL_1MM" (at 264.16 170.18 0) (effects (font (size 1.27 1.27)) hide))
  (property "Datasheet" "" (at 264.16 170.18 0) (effects (font (size 1.27 1.27)) hide)))

 (symbol (lib_id "working-eagle-import:DIODESOD-323") (at 139.7 104.14 0) (unit 1) (in_bom yes) (on_board yes) (dnp no)
  (property "Reference" "D3" (at 139.7 101.6 0) (effects (font (size 1.27 1.0795))))
  (property "Value" "1n4148" (at 139.7 106.64 0) (effects (font (size 1.27 1.0795))))
  (property "Footprint" "working:SOD-323" (at 139.7 104.14 0) (effects (font (size 1.27 1.27)) hide))
  (property "Datasheet" "" (at 139.7 104.14 0) (effects (font (size 1.27 1.27)) hide)) (pin "A") (pin "C"))

 (symbol (lib_id "working-eagle-import:MOUNTINGHOLE2.0") (at 264.16 165.1 0) (unit 1) (in_bom yes) (on_board yes) (dnp no)
  (property "Reference" "U$8" (at 264.16 165.1 0) (effects (font (size 1.27 1.27)) hide))
  (property "Value" "MOUNTINGHOLE2.0" (at 264.16 165.1 0) (effects (font (size 1.27 1.27)) hide))
  (property "Footprint" "working:MOUNTINGHOLE_2.0_PLATED" (at 264.16 165.1 0) (effects (font (size 1.27 1.27)) hide))
  (property "Datasheet" "" (at 264.16 165.1 0) (effects (font (size 1.27 1.27)) hide)))

 (symbol (lib_id "working-eagle-import:+3V3") (at 63.5 81.28 0) (unit 1) (in_bom yes) (on_board yes) (dnp no)
  (property "Reference" "#+3V7" (at 63.5 81.28 0) (effects (font (size 1.27 1.27)) hide))
  (property "Value" "+3V3" (at 60.96 86.36 90) (effects (font (size 1.778 1.5113)) (justify left bottom)))
  (property "Footprint" "" (at 63.5 81.28 0) (effects (font (size 1.27 1.27)) hide))
  (property "Datasheet" "" (at 63.5 81.28 0) (effects (font (size 1.27 1.27)) hide)) (pin "1"))

 (symbol (lib_id "working-eagle-import:+3V3") (at 121.92 119.38 180) (unit 1) (in_bom yes) (on_board yes) (dnp no)
  (property "Reference" "#+3V5" (at 121.92 119.38 0) (effects (font (size 1.27 1.27)) hide))
  (property "Value" "+3V3" (at 124.46 114.3 90) (effects (font (size 1.778 1.5113)) (justify left bottom)))
  (property "Footprint" "" (at 121.92 119.38 0) (effects (font (size 1.27 1.27)) hide))
  (property "Datasheet" "" (at 121.92 119.38 0) (effects (font (size 1.27 1.27)) hide)) (pin "1"))

 (symbol (lib_id "working-eagle-import:DIODESOD-323") (at 137.16 91.44 0) (unit 1) (in_bom yes) (on_board yes) (dnp no)
  (property "Reference" "D2" (at 137.16 88.9 0) (effects (font (size 1.27 1.0795))))
  (property "Value" "1n4148" (at 137.16 93.94 0) (effects (font (size 1.27 1.0795))))
  (property "Footprint" "working:SOD-323" (at 137.16 91.44 0) (effects (font (size 1.27 1.27)) hide))
  (property "Datasheet" "" (at 137.16 91.44 0) (effects (font (size 1.27 1.27)) hide)) (pin "A") (pin "C"))

 (symbol (lib_id "working-eagle-import:DIODESOD-323") (at 149.86 66.04 0) (unit 1) (in_bom yes) (on_board yes) (dnp no)
  (property "Reference" "D1" (at 149.86 63.5 0) (effects (font (size 1.27 1.0795))))
  (property "Value" "1N4148" (at 149.86 68.54 0) (effects (font (size 1.27 1.0795))))
  (property "Footprint" "working:SOD-323" (at 149.86 66.04 0) (effects (font (size 1.27 1.27)) hide))
  (property "Datasheet" "" (at 149.86 66.04 0) (effects (font (size 1.27 1.27)) hide)) (pin "A") (pin "C"))

 (symbol (lib_id "working-eagle-import:BMP183") (at 88.9 93.98 0) (unit 1) (in_bom yes) (on_board yes) (dnp no)
  (property "Reference" "U3" (at 78.74 80.01 0) (effects (font (size 1.27 1.0795)) (justify left bottom)))
  (property "Value" "BMP183" (at 78.74 109.22 0) (effects (font (size 1.27 1.0795)) (justify left bottom)))
  (property "Footprint" "working:BMP18X_EXTENDED" (at 88.9 93.98 0) (effects (font (size 1.27 1.27)) hide))
  (property "Datasheet" "" (at 88.9 93.98 0) (effects (font (size 1.27 1.27)) hide)) (pin "1") (pin "2") (pin "3") (pin "4") (pin "5") (pin "6") (pin "7"))

 (symbol (lib_id "working-eagle-import:CAP_CERAMIC0805-NOOUTLINE") (at 213.36 91.44 0) (unit 1) (in_bom yes) (on_board yes) (dnp no)
  (property "Reference" "C2" (at 211.07 90.19 90) (effects (font (size 1.27 1.27))))
  (property "Value" "10uF" (at 215.66 90.19 90) (effects (font (size 1.27 1.27))))
  (property "Footprint" "working:0805-NO" (at 213.36 91.44 0) (effects (font (size 1.27 1.27)) hide))
  (property "Datasheet" "" (at 213.36 91.44 0) (effects (font (size 1.27 1.27)) hide)) (pin "1") (pin "2"))

 (symbol (lib_id "working-eagle-import:+3V3") (at 121.92 76.2 0) (unit 1) (in_bom yes) (on_board yes) (dnp no)
  (property "Reference" "#+3V4" (at 121.92 76.2 0) (effects (font (size 1.27 1.27)) hide))
  (property "Value" "+3V3" (at 119.38 81.28 90) (effects (font (size 1.778 1.5113)) (justify left bottom)))
  (property "Footprint" "" (at 121.92 76.2 0) (effects (font (size 1.27 1.27)) hide))
  (property "Datasheet" "" (at 121.92 76.2 0) (effects (font (size 1.27 1.27)) hide)) (pin "1"))

 (symbol (lib_id "working-eagle-import:+5V") (at 213.36 81.28 0) (unit 1) (in_bom yes) (on_board yes) (dnp no)
  (property "Reference" "#P+4" (at 213.36 81.28 0) (effects (font (size 1.27 1.27)) hide))
  (property "Value" "+5V" (at 210.82 86.36 90) (effects (font (size 1.778 1.5113)) (justify left bottom)))
  (property "Footprint" "" (at 213.36 81.28 0) (effects (font (size 1.27 1.27)) hide))
  (property "Datasheet" "" (at 213.36 81.28 0) (effects (font (size 1.27 1.27)) hide)) (pin "1"))

 (symbol (lib_id "working-eagle-import:MOUNTINGHOLE2.0") (at 269.24 165.1 0) (unit 1) (in_bom yes) (on_board yes) (dnp no)
  (property "Reference" "U$7" (at 269.24 165.1 0) (effects (font (size 1.27 1.27)) hide))
  (property "Value" "MOUNTINGHOLE2.0" (at 269.24 165.1 0) (effects (font (size 1.27 1.27)) hide))
  (property "Footprint" "working:MOUNTINGHOLE_2.0_PLATED" (at 269.24 165.1 0) (effects (font (size 1.27 1.27)) hide))
  (property "Datasheet" "" (at 269.24 165.1 0) (effects (font (size 1.27 1.27)) hide)))

 (symbol (lib_id "working-eagle-import:GND") (at 213.36 104.14 0) (unit 1) (in_bom yes) (on_board yes) (dnp no)
  (property "Reference" "#U$13" (at 213.36 104.14 0) (effects (font (size 1.27 1.27)) hide))
  (property "Value" "GND" (at 211.836 106.68 0) (effects (font (size 1.27 1.0795)) (justify left bottom)))
  (property "Footprint" "" (at 213.36 104.14 0) (effects (font (size 1.27 1.27)) hide))
  (property "Datasheet" "" (at 213.36 104.14 0) (effects (font (size 1.27 1.27)) hide)) (pin "1"))

 (symbol (lib_id "working-eagle-import:FRAME_A4") (at 17.78 198.12 0) (unit 1) (in_bom yes) (on_board yes) (dnp no)
  (property "Reference" "#FRAME1" (at 17.78 198.12 0) (effects (font (size 1.27 1.27)) hide))
  (property "Value" "FRAME_A4" (at 17.78 198.12 0) (effects (font (size 1.27 1.27)) hide))
  (property "Footprint" "" (at 17.78 198.12 0) (effects (font (size 1.27 1.27)) hide))
  (property "Datasheet" "" (at 17.78 198.12 0) (effects (font (size 1.27 1.27)) hide)))

 (symbol (lib_id "working-eagle-import:VREG_SOT23-5") (at 236.22 88.9 0) (unit 1) (in_bom yes) (on_board yes) (dnp no)
  (property "Reference" "U2" (at 228.6 82.804 0) (effects (font (size 1.27 1.0795)) (justify left bottom)))
  (property "Value" "MIC5225-3.3" (at 228.6 96.52 0) (effects (font (size 1.27 1.0795)) (justify left bottom)))
  (property "Footprint" "working:SOT23-5" (at 236.22 88.9 0) (effects (font (size 1.27 1.27)) hide))
  (property "Datasheet" "" (at 236.22 88.9 0) (effects (font (size 1.27 1.27)) hide)) (pin "1") (pin "2") (pin "3") (pin "4") (pin "5"))

 (symbol (lib_id "working-eagle-import:GND") (at 63.5 106.68 0) (unit 1) (in_bom yes) (on_board yes) (dnp no)
  (property "Reference" "#U$3" (at 63.5 106.68 0) (effects (font (size 1.27 1.27)) hide))
  (property "Value" "GND" (at 61.976 109.22 0) (effects (font (size 1.27 1.0795)) (justify left bottom)))
  (property "Footprint" "" (at 63.5 106.68 0) (effects (font (size 1.27 1.27)) hide))
  (property "Datasheet" "" (at 63.5 106.68 0) (effects (font (size 1.27 1.27)) hide)) (pin "1"))

 (symbol (lib_id "working-eagle-import:GND") (at 185.42 99.06 0) (unit 1) (in_bom yes) (on_board yes) (dnp no)
  (property "Reference" "#U$4" (at 185.42 99.06 0) (effects (font (size 1.27 1.27)) hide))
  (property "Value" "GND" (at 183.896 101.6 0) (effects (font (size 1.27 1.0795)) (justify left bottom)))
  (property "Footprint" "" (at 185.42 99.06 0) (effects (font (size 1.27 1.27)) hide))
  (property "Datasheet" "" (at 185.42 99.06 0) (effects (font (size 1.27 1.27)) hide)) (pin "1"))

 (symbol (lib_id "working-eagle-import:HEADER-1X770MIL") (at 180.34 99.06 0) (unit 1) (in_bom yes) (on_board yes) (dnp no)
  (property "Reference" "JP2" (at 173.99 88.265 0) (effects (font (size 1.778 1.5113)) (justify left bottom)))
  (property "Value" "HEADER-1X770MIL" (at 173.99 111.76 0) (effects (font (size 1.778 1.5113)) (justify left bottom) hide))
  (property "Footprint" "working:1X07_ROUND_70" (at 180.34 99.06 0) (effects (font (size 1.27 1.27)) hide))
  (property "Datasheet" "" (at 180.34 99.06 0) (effects (font (size 1.27 1.27)) hide)) (pin "1") (pin "2") (pin "3") (pin "4") (pin "5") (pin "6") (pin "7"))

 (symbol (lib_id "working-eagle-import:RESISTOR0805_NOOUTLINE") (at 121.92 109.22 90) (unit 1) (in_bom yes) (on_board yes) (dnp no)
  (property "Reference" "R4" (at 119.38 109.22 0) (effects (font (size 1.27 1.27))))
  (property "Value" "10K" (at 121.92 109.22 0) (effects (font (size 1.016 1.016) bold)))
  (property "Footprint" "working:0805-NO" (at 121.92 109.22 0) (effects (font (size 1.27 1.27)) hide))
  (property "Datasheet" "" (at 121.92 109.22 0) (effects (font (size 1.27 1.27)) hide)) (pin "1") (pin "2"))

 (symbol (lib_id "working-eagle-import:+3V3") (at 248.92 81.28 0) (unit 1) (in_bom yes) (on_board yes) (dnp no)
  (property "Reference" "#+3V6" (at 248.92 81.28 0) (effects (font (size 1.27 1.27)) hide))
  (property "Value" "+3V3" (at 246.38 86.36 90) (effects (font (size 1.778 1.5113)) (justify left bottom)))
  (property "Footprint" "" (at 248.92 81.28 0) (effects (font (size 1.27 1.27)) hide))
  (property "Datasheet" "" (at 248.92 81.28 0) (effects (font (size 1.27 1.27)) hide)) (pin "1"))

 (symbol (lib_id "working-eagle-import:RESISTOR0805_NOOUTLINE") (at 121.92 86.36 90) (unit 1) (in_bom yes) (on_board yes) (dnp no)
  (property "Reference" "R1" (at 119.38 86.36 0) (effects (font (size 1.27 1.27))))
  (property "Value" "10K" (at 121.92 86.36 0) (effects (font (size 1.016 1.016) bold)))
  (property "Footprint" "working:0805-NO" (at 121.92 86.36 0) (effects (font (size 1.27 1.27)) hide))
  (property "Datasheet" "" (at 121.92 86.36 0) (effects (font (size 1.27 1.27)) hide)) (pin "1") (pin "2"))

 (symbol (lib_id "working-eagle-import:+3V3") (at 160.02 88.9 0) (unit 1) (in_bom yes) (on_board yes) (dnp no)
  (property "Reference" "#+3V1" (at 160.02 88.9 0) (effects (font (size 1.27 1.27)) hide))
  (property "Value" "+3V3" (at 157.48 93.98 90) (effects (font (size 1.778 1.5113)) (justify left bottom)))
  (property "Footprint" "" (at 160.02 88.9 0) (effects (font (size 1.27 1.27)) hide))
  (property "Datasheet" "" (at 160.02 88.9 0) (effects (font (size 1.27 1.27)) hide)) (pin "1"))

 (symbol (lib_id "working-eagle-import:CAP_CERAMIC0805-NOOUTLINE") (at 63.5 93.98 0) (unit 1) (in_bom yes) (on_board yes) (dnp no)
  (property "Reference" "C1" (at 61.21 92.73 90) (effects (font (size 1.27 1.27))))
  (property "Value" "10uF" (at 65.8 92.73 90) (effects (font (size 1.27 1.27))))
  (property "Footprint" "working:0805-NO" (at 63.5 93.98 0) (effects (font (size 1.27 1.27)) hide))
  (property "Datasheet" "" (at 63.5 93.98 0) (effects (font (size 1.27 1.27)) hide)) (pin "1") (pin "2"))

 (sheet_instances (path "" (page "1"))))
